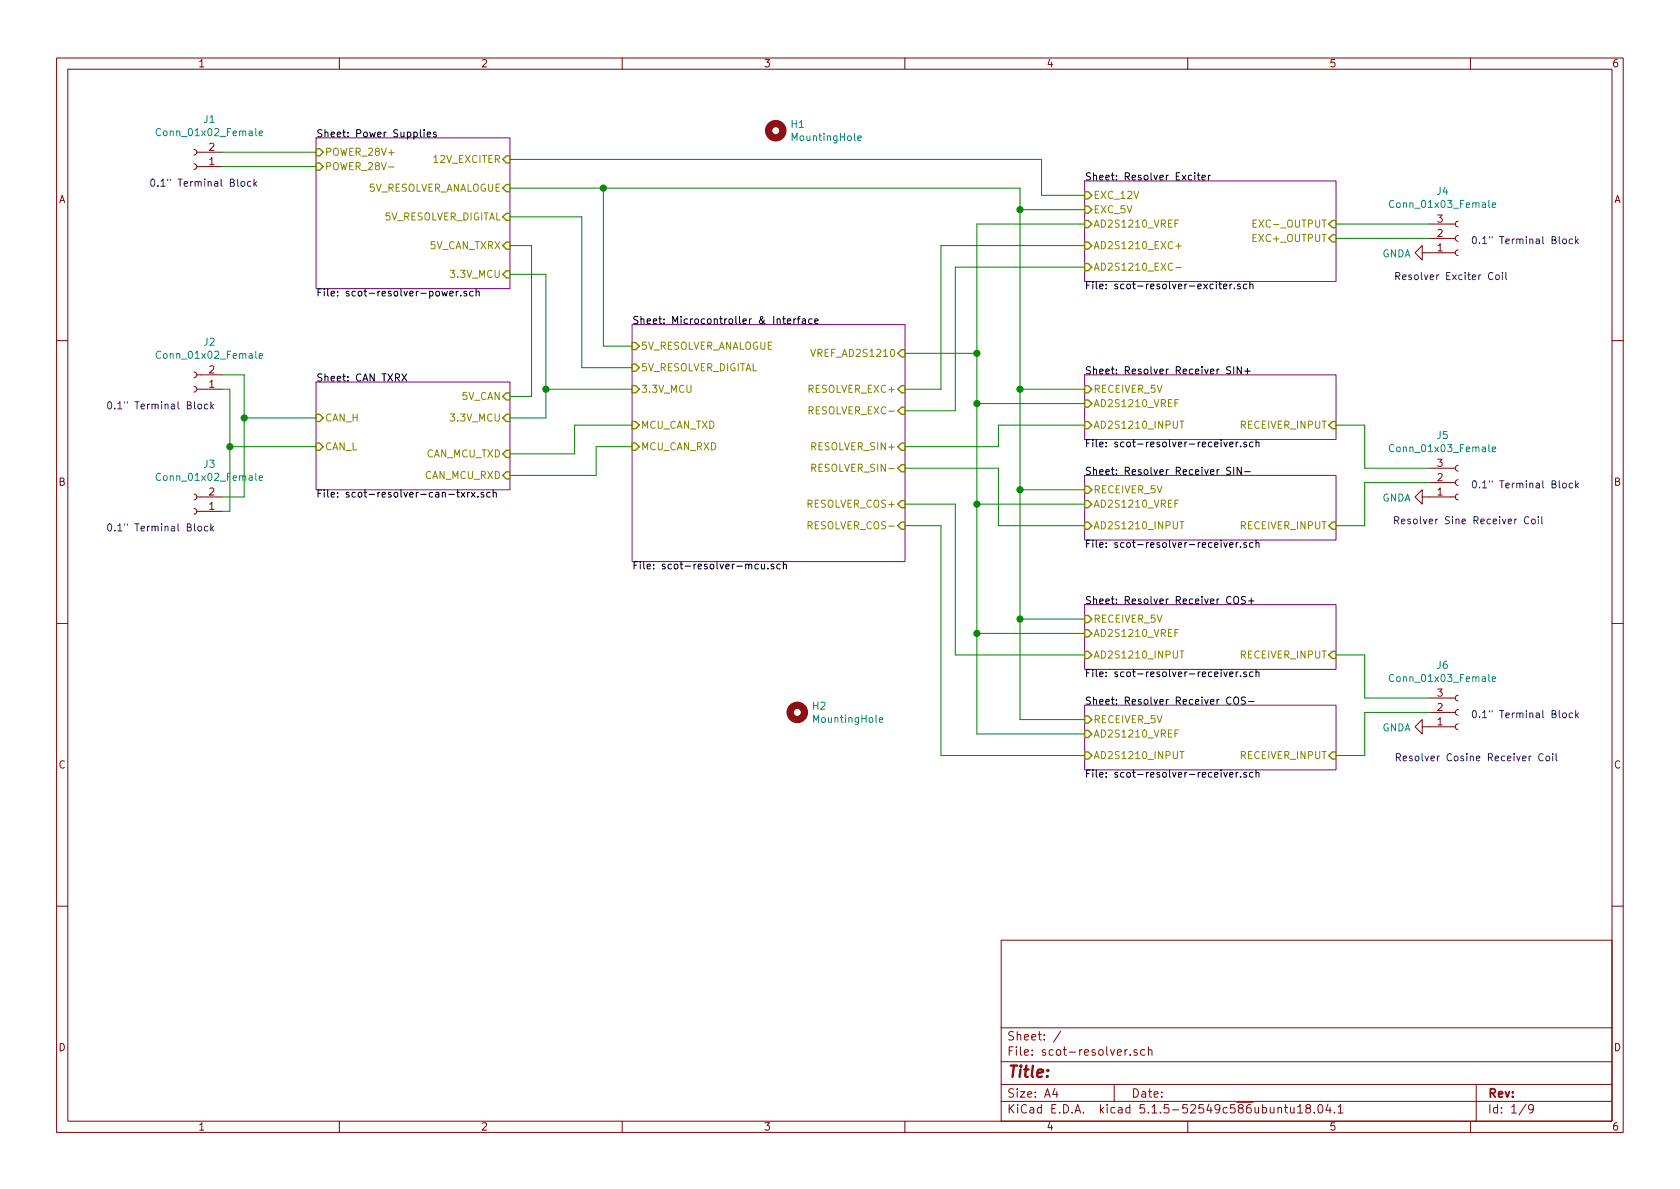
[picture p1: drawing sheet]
EESchema Schematic File Version 4
EELAYER 30 0
EELAYER END
$Descr A4 11693 8268
encoding utf-8
Sheet 1 9
Title ""
Date ""
Rev ""
Comp ""
Comment1 ""
Comment2 ""
Comment3 ""
Comment4 ""
$EndDescr
$Comp
L Connector:Conn_01x02_Female J2
U 1 1
P 1350 2700
F 0 "J2" H 1242 2375 50  0000 C CNN
F 1 "Conn_01x02_Female" H 1242 2466 50  0000 C CNN
F 2 "TerminalBlock_TE-Connectivity:TerminalBlock_TE_282834-2_1x02_P2.54mm_Horizontal" H 1350 2700 50  0001 C CNN
F 3 "~" H 1350 2700 50  0001 C CNN
	1    1350 2700
	-1   0    0    1   
$EndComp
$Comp
L Connector:Conn_01x02_Female J3
U 1 1
P 1350 3550
F 0 "J3" H 1242 3225 50  0000 C CNN
F 1 "Conn_01x02_Female" H 1242 3316 50  0000 C CNN
F 2 "TerminalBlock_TE-Connectivity:TerminalBlock_TE_282834-2_1x02_P2.54mm_Horizontal" H 1350 3550 50  0001 C CNN
F 3 "~" H 1350 3550 50  0001 C CNN
	1    1350 3550
	-1   0    0    1   
$EndComp
Wire Wire Line
	1550 3450 1700 3450
Wire Wire Line
	1700 2600 1550 2600
$Sheet
S 7550 1250 1750 700 
U 5E0AB524
F0 "Resolver Exciter" 50
F1 "scot-resolver-exciter.sch" 50
F2 "AD2S1210_VREF" I L 7550 1550 50 
F3 "EXC+_OUTPUT" I R 9300 1650 50 
F4 "EXC-_OUTPUT" I R 9300 1550 50 
F5 "AD2S1210_EXC+" I L 7550 1700 50 
F6 "AD2S1210_EXC-" I L 7550 1850 50 
F7 "EXC_12V" I L 7550 1350 50 
F8 "EXC_5V" I L 7550 1450 50 
$EndSheet
$Sheet
S 7550 2600 1750 450 
U 5E253905
F0 "Resolver Receiver SIN+" 50
F1 "scot-resolver-receiver.sch" 50
F2 "RECEIVER_INPUT" I R 9300 2950 50 
F3 "AD2S1210_VREF" I L 7550 2800 50 
F4 "AD2S1210_INPUT" I L 7550 2950 50 
F5 "RECEIVER_5V" I L 7550 2700 50 
$EndSheet
$Sheet
S 2200 950  1350 1050
U 5E2C28ED
F0 "Power Supplies" 50
F1 "scot-resolver-power.sch" 50
F2 "12V_EXCITER" I R 3550 1100 50 
F3 "POWER_28V+" I L 2200 1050 50 
F4 "POWER_28V-" I L 2200 1150 50 
F5 "5V_CAN_TXRX" I R 3550 1700 50 
F6 "3.3V_MCU" I R 3550 1900 50 
F7 "5V_RESOLVER_DIGITAL" I R 3550 1500 50 
F8 "5V_RESOLVER_ANALOGUE" I R 3550 1300 50 
$EndSheet
$Comp
L Connector:Conn_01x02_Female J1
U 1 1
P 1350 1150
F 0 "J1" H 1242 825 50  0000 C CNN
F 1 "Conn_01x02_Female" H 1242 916 50  0000 C CNN
F 2 "TerminalBlock_TE-Connectivity:TerminalBlock_TE_282834-2_1x02_P2.54mm_Horizontal" H 1350 1150 50  0001 C CNN
F 3 "~" H 1350 1150 50  0001 C CNN
	1    1350 1150
	-1   0    0    1   
$EndComp
Wire Wire Line
	2200 1050 1550 1050
Wire Wire Line
	1550 1150 2200 1150
Wire Wire Line
	9950 1550 9300 1550
Wire Wire Line
	9300 1650 9950 1650
$Sheet
S 7550 3300 1750 450 
U 5E46BA7D
F0 "Resolver Receiver SIN-" 50
F1 "scot-resolver-receiver.sch" 50
F2 "RECEIVER_INPUT" I R 9300 3650 50 
F3 "AD2S1210_VREF" I L 7550 3500 50 
F4 "AD2S1210_INPUT" I L 7550 3650 50 
F5 "RECEIVER_5V" I L 7550 3400 50 
$EndSheet
$Sheet
S 7550 4200 1750 450 
U 5E46F57D
F0 "Resolver Receiver COS+" 50
F1 "scot-resolver-receiver.sch" 50
F2 "RECEIVER_INPUT" I R 9300 4550 50 
F3 "AD2S1210_VREF" I L 7550 4400 50 
F4 "AD2S1210_INPUT" I L 7550 4550 50 
F5 "RECEIVER_5V" I L 7550 4300 50 
$EndSheet
$Sheet
S 7550 4900 1750 450 
U 5E46F583
F0 "Resolver Receiver COS-" 50
F1 "scot-resolver-receiver.sch" 50
F2 "RECEIVER_INPUT" I R 9300 5250 50 
F3 "AD2S1210_VREF" I L 7550 5100 50 
F4 "AD2S1210_INPUT" I L 7550 5250 50 
F5 "RECEIVER_5V" I L 7550 5000 50 
$EndSheet
Wire Wire Line
	9500 3250 9500 2950
Wire Wire Line
	9500 2950 9300 2950
Wire Wire Line
	9500 3350 9500 3650
Wire Wire Line
	9500 3650 9300 3650
Wire Wire Line
	9500 4850 9500 4550
Wire Wire Line
	9500 4550 9300 4550
Wire Wire Line
	9500 4950 9500 5250
Wire Wire Line
	9500 5250 9300 5250
$Sheet
S 2200 2650 1350 750 
U 5E4877AC
F0 "CAN TXRX" 50
F1 "scot-resolver-can-txrx.sch" 50
F2 "CAN_L" I L 2200 3100 50 
F3 "CAN_H" I L 2200 2900 50 
F4 "CAN_MCU_RXD" I R 3550 3300 50 
F5 "CAN_MCU_TXD" I R 3550 3150 50 
F6 "3.3V_MCU" I R 3550 2900 50 
F7 "5V_CAN" I R 3550 2750 50 
$EndSheet
Wire Wire Line
	1700 2600 1700 2900
Wire Wire Line
	1700 2900 2200 2900
Connection ~ 1700 2900
Wire Wire Line
	1700 2900 1700 3450
Wire Wire Line
	2200 3100 1600 3100
Wire Wire Line
	1600 3100 1600 3550
Wire Wire Line
	1600 3550 1550 3550
Wire Wire Line
	1600 3100 1600 2700
Wire Wire Line
	1600 2700 1550 2700
Connection ~ 1600 3100
Wire Wire Line
	3550 2900 3800 2900
Wire Wire Line
	3800 2900 3800 2700
Wire Wire Line
	3800 1900 3550 1900
Wire Wire Line
	3550 1700 3700 1700
Wire Wire Line
	3700 1700 3700 2750
Wire Wire Line
	3700 2750 3550 2750
Wire Wire Line
	3550 1100 7250 1100
Wire Wire Line
	7250 1100 7250 1350
Wire Wire Line
	7250 1350 7550 1350
Wire Wire Line
	7100 1300 7100 1450
Wire Wire Line
	7100 1450 7550 1450
Wire Wire Line
	7100 1450 7100 2700
Wire Wire Line
	7100 2700 7550 2700
Connection ~ 7100 1450
Wire Wire Line
	7100 2700 7100 3400
Wire Wire Line
	7100 3400 7550 3400
Connection ~ 7100 2700
Wire Wire Line
	7100 3400 7100 4300
Wire Wire Line
	7100 4300 7550 4300
Connection ~ 7100 3400
Wire Wire Line
	7100 4300 7100 5000
Wire Wire Line
	7100 5000 7550 5000
Connection ~ 7100 4300
$Sheet
S 4400 2250 1900 1650
U 5E4C3ECD
F0 "Microcontroller & Interface" 50
F1 "scot-resolver-mcu.sch" 50
F2 "MCU_CAN_TXD" I L 4400 2950 50 
F3 "MCU_CAN_RXD" I L 4400 3100 50 
F4 "3.3V_MCU" I L 4400 2700 50 
F5 "VREF_AD2S1210" I R 6300 2450 50 
F6 "RESOLVER_EXC+" I R 6300 2700 50 
F7 "RESOLVER_EXC-" I R 6300 2850 50 
F8 "RESOLVER_SIN+" I R 6300 3100 50 
F9 "RESOLVER_SIN-" I R 6300 3250 50 
F10 "RESOLVER_COS+" I R 6300 3500 50 
F11 "RESOLVER_COS-" I R 6300 3650 50 
F12 "5V_RESOLVER_ANALOGUE" I L 4400 2400 50 
F13 "5V_RESOLVER_DIGITAL" I L 4400 2550 50 
$EndSheet
Wire Wire Line
	4200 1300 4200 2400
Wire Wire Line
	4200 2400 4400 2400
Wire Wire Line
	4200 1300 7100 1300
Wire Wire Line
	3800 2700 4400 2700
Connection ~ 3800 2700
Wire Wire Line
	3800 2700 3800 1900
Wire Wire Line
	4400 2950 4000 2950
Wire Wire Line
	4000 2950 4000 3150
Wire Wire Line
	4000 3150 3550 3150
Wire Wire Line
	3550 3300 4150 3300
Wire Wire Line
	4150 3300 4150 3100
Wire Wire Line
	4150 3100 4400 3100
Wire Wire Line
	7550 1550 6800 1550
Wire Wire Line
	6800 1550 6800 2450
Wire Wire Line
	6800 2450 6300 2450
Wire Wire Line
	6800 2450 6800 2800
Wire Wire Line
	6800 2800 7550 2800
Connection ~ 6800 2450
Wire Wire Line
	6800 2800 6800 3500
Wire Wire Line
	6800 3500 7550 3500
Connection ~ 6800 2800
Wire Wire Line
	6800 3500 6800 4400
Wire Wire Line
	6800 4400 7550 4400
Connection ~ 6800 3500
Wire Wire Line
	6800 4400 6800 5100
Wire Wire Line
	6800 5100 7550 5100
Connection ~ 6800 4400
Wire Wire Line
	6300 3500 6650 3500
Wire Wire Line
	6650 3500 6650 4550
Wire Wire Line
	6650 4550 7550 4550
Wire Wire Line
	7550 5250 6550 5250
Wire Wire Line
	6550 5250 6550 3650
Wire Wire Line
	6550 3650 6300 3650
Wire Wire Line
	6300 3250 6950 3250
Wire Wire Line
	6950 3250 6950 3650
Wire Wire Line
	6950 3650 7550 3650
Wire Wire Line
	6300 3100 6950 3100
Wire Wire Line
	6950 3100 6950 2950
Wire Wire Line
	6950 2950 7550 2950
Wire Wire Line
	6300 2700 6550 2700
Wire Wire Line
	6550 2700 6550 1700
Wire Wire Line
	6550 1700 7550 1700
Wire Wire Line
	7550 1850 6650 1850
Wire Wire Line
	6650 1850 6650 2850
Wire Wire Line
	6650 2850 6300 2850
Text Notes 1800 1300 2    50   ~ 0
0.1" Terminal Block
Text Notes 10500 1950 2    50   ~ 0
Resolver Exciter Coil
Text Notes 10750 3650 2    50   ~ 0
Resolver Sine Receiver Coil
Text Notes 10850 5300 2    50   ~ 0
Resolver Cosine Receiver Coil
Wire Wire Line
	4200 1300 3550 1300
Connection ~ 4200 1300
Wire Wire Line
	4400 2550 4050 2550
Wire Wire Line
	4050 2550 4050 1500
Wire Wire Line
	4050 1500 3550 1500
$Comp
L power:GNDA #PWR0101
U 1 1
P 9950 1750
F 0 "#PWR0101" H 9950 1500 50  0001 C CNN
F 1 "GNDA" V 9955 1623 50  0000 R CNN
F 2 "" H 9950 1750 50  0001 C CNN
F 3 "" H 9950 1750 50  0001 C CNN
	1    9950 1750
	0    1    1    0   
$EndComp
Wire Wire Line
	9500 3250 9950 3250
Wire Wire Line
	9950 3350 9500 3350
$Comp
L power:GNDA #PWR0102
U 1 1
P 9950 3450
F 0 "#PWR0102" H 9950 3200 50  0001 C CNN
F 1 "GNDA" V 9955 3323 50  0000 R CNN
F 2 "" H 9950 3450 50  0001 C CNN
F 3 "" H 9950 3450 50  0001 C CNN
	1    9950 3450
	0    1    1    0   
$EndComp
$Comp
L power:GNDA #PWR0103
U 1 1
P 9950 5050
F 0 "#PWR0103" H 9950 4800 50  0001 C CNN
F 1 "GNDA" V 9955 4923 50  0000 R CNN
F 2 "" H 9950 5050 50  0001 C CNN
F 3 "" H 9950 5050 50  0001 C CNN
	1    9950 5050
	0    1    1    0   
$EndComp
Wire Wire Line
	9950 4950 9500 4950
Wire Wire Line
	9500 4850 9950 4850
$Comp
L Connector:Conn_01x03_Female J4
U 1 1
P 10150 1650
F 0 "J4" H 10042 1325 50  0000 C CNN
F 1 "Conn_01x03_Female" H 10042 1416 50  0000 C CNN
F 2 "TerminalBlock_TE-Connectivity:TerminalBlock_TE_282834-3_1x03_P2.54mm_Horizontal" H 10150 1650 50  0001 C CNN
F 3 "~" H 10150 1650 50  0001 C CNN
	1    10150 1650
	1    0    0    1   
$EndComp
$Comp
L Connector:Conn_01x03_Female J5
U 1 1
P 10150 3350
F 0 "J5" H 10042 3025 50  0000 C CNN
F 1 "Conn_01x03_Female" H 10042 3116 50  0000 C CNN
F 2 "TerminalBlock_TE-Connectivity:TerminalBlock_TE_282834-3_1x03_P2.54mm_Horizontal" H 10150 3350 50  0001 C CNN
F 3 "~" H 10150 3350 50  0001 C CNN
	1    10150 3350
	1    0    0    1   
$EndComp
$Comp
L Connector:Conn_01x03_Female J6
U 1 1
P 10150 4950
F 0 "J6" H 10042 4625 50  0000 C CNN
F 1 "Conn_01x03_Female" H 10042 4716 50  0000 C CNN
F 2 "TerminalBlock_TE-Connectivity:TerminalBlock_TE_282834-3_1x03_P2.54mm_Horizontal" H 10150 4950 50  0001 C CNN
F 3 "~" H 10150 4950 50  0001 C CNN
	1    10150 4950
	1    0    0    1   
$EndComp
$Comp
L Mechanical:MountingHole H1
U 1 1
P 5400 900
F 0 "H1" H 5500 946 50  0000 L CNN
F 1 "MountingHole" H 5500 855 50  0000 L CNN
F 2 "agg:M3_MOUNT" H 5400 900 50  0001 C CNN
F 3 "~" H 5400 900 50  0001 C CNN
	1    5400 900 
	1    0    0    -1  
$EndComp
$Comp
L Mechanical:MountingHole H2
U 1 1
P 5550 4950
F 0 "H2" H 5650 4996 50  0000 L CNN
F 1 "MountingHole" H 5650 4905 50  0000 L CNN
F 2 "agg:M3_MOUNT" H 5550 4950 50  0001 C CNN
F 3 "~" H 5550 4950 50  0001 C CNN
	1    5550 4950
	1    0    0    -1  
$EndComp
Text Notes 1500 2850 2    50   ~ 0
0.1" Terminal Block
Text Notes 1500 3700 2    50   ~ 0
0.1" Terminal Block
Text Notes 11000 1700 2    50   ~ 0
0.1" Terminal Block
Text Notes 11000 3400 2    50   ~ 0
0.1" Terminal Block
Text Notes 11000 5000 2    50   ~ 0
0.1" Terminal Block
$EndSCHEMATC
